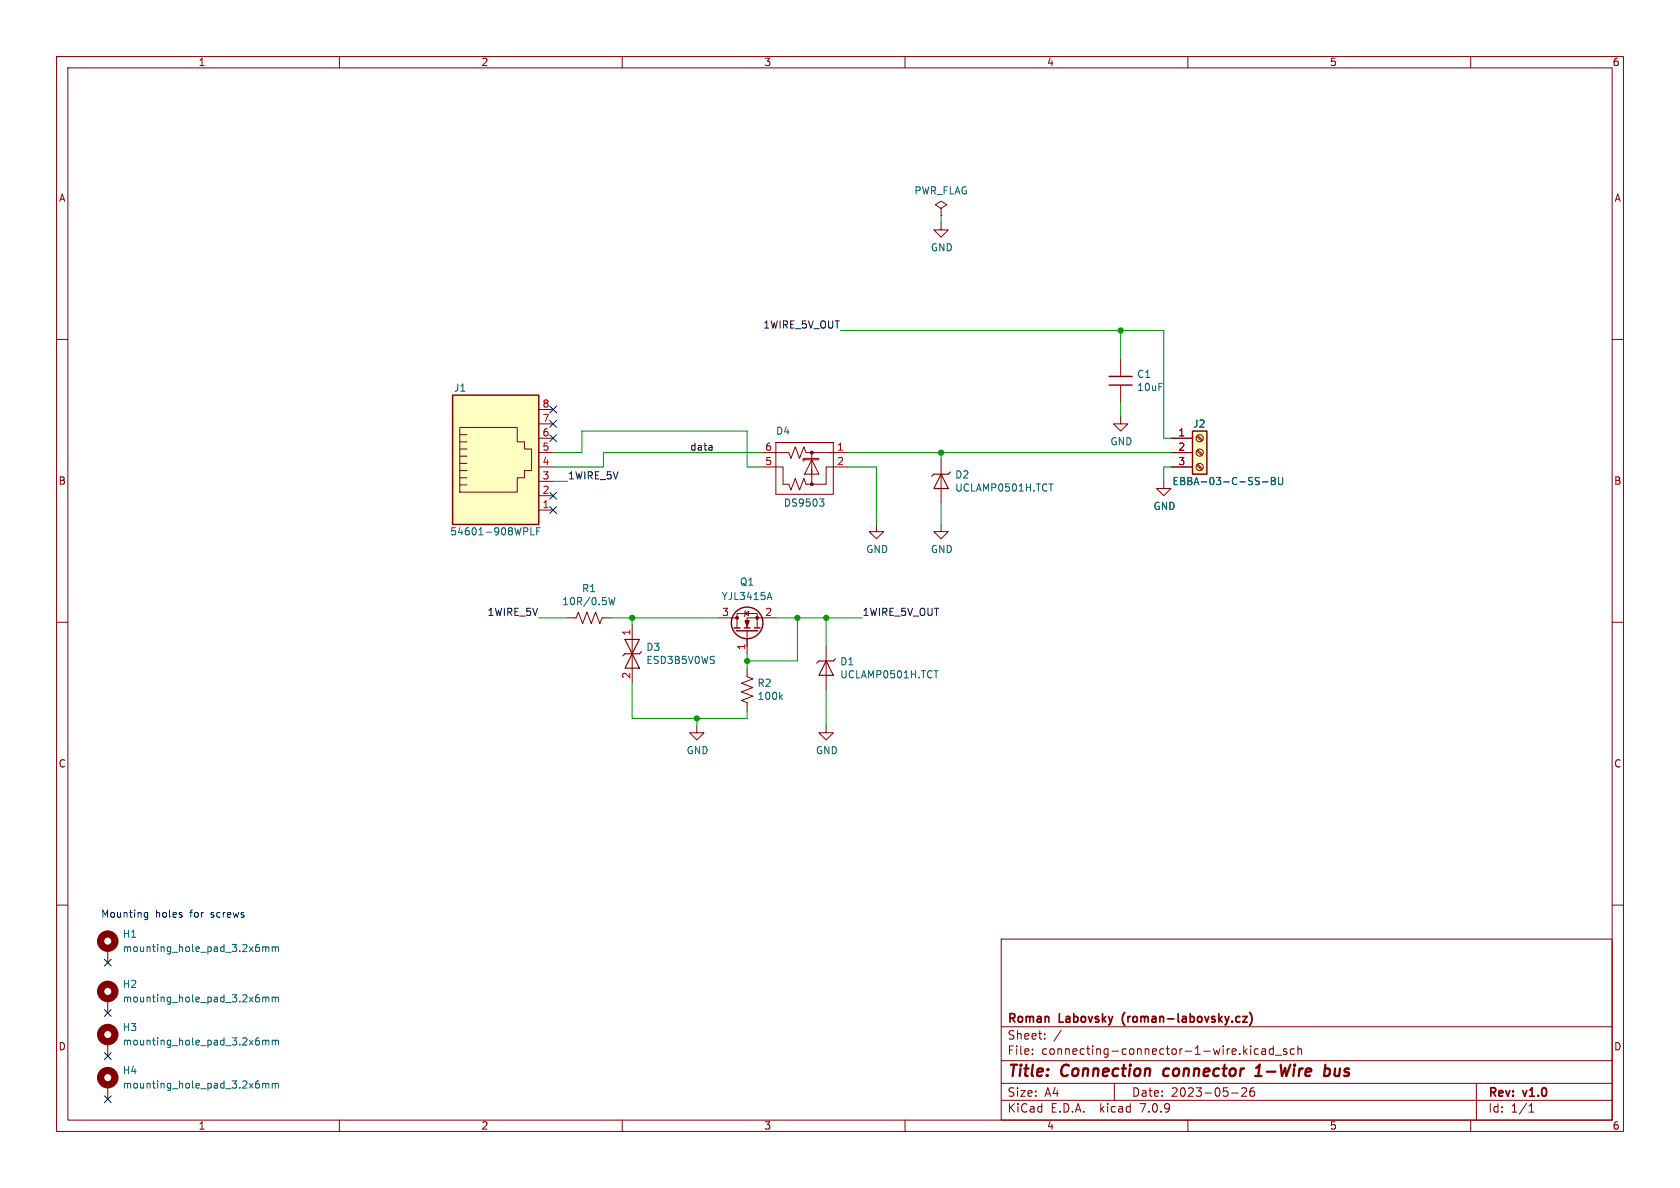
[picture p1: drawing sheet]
<svg xmlns="http://www.w3.org/2000/svg" width="297mm" height="210mm" viewBox="0 0 297 210" stroke-linecap="round" stroke-linejoin="round" font-family="sans-serif">
<g fill="none" stroke="#840000" stroke-width=".18">
<path d="M10 10h277v190h-277zM12 12h273v186h-273zM60 10v2M110 10v2M160 10v2M210 10v2M260 10v2M166.4 39.4v1.2h1.2l-1.2 1.3-1.3-1.3h1.3M166.4 36.8l1-.6-1-.6-1 .6 1 .6v1.3M166.4 38.1h.1M10 60h2M285 60h2"/>
<path d="M81.3 79.4h1.2M81.3 75.6h10.1v2.5h1.3v1.3h1.3v3.8h-1.3v1.3h-1.3v2.5h-10.1zM81.3 78.1h1.2M81.3 76.8h1.2M95.2 77.5h2.6M95.2 74.9h2.6M95.2 72.4h2.6M137.2 78.2h10.1zM137.2 78.2v9.2h10.1v-9.2M198.1 73.7v1.2h1.3l-1.3 1.3-1.3-1.3h1.3M198.1 63.5v2.9M198.1 68.2v2.9"/>
<path d="M207 77.5h3.8M211.6 79.7l.8 .8M211.6 77.1l.8 .9M211.7 79.5l.9 .8M211.7 77l.9 .8M81.3 85.7h1.2M81.3 84.5h1.2M81.3 83.2h1.2M81.3 81.9h1.2M81.3 80.6h1.2M95.2 80h2.6M95.2 82.6h2.6"/>
<path d="M95.2 90.2h2.6M95.2 87.6h2.6M95.2 85.1h2.6M134.6 82.6h3.8v3h1l.4 1 .8-2 .8 2 .7-2 .4 1h1v-2.5M134.6 80h4.8l.4 1 .8-2 .8 2 .7-2 .4 1h7.4M143.5 81.3l1.3 2.5h-2.6zM143.5 80v1M143.5 81.3v2.5M144.8 81h-2.7l-.2 .3M144.8 81.3h-2.6l-.2 .2M149.9 82.6h-3.9v3h-2.5M154.9 92.7v1.3h1.3l-1.3 1.3-1.2-1.3h1.2"/>
<path d="M166.4 92.7v1.3h1.2l-1.2 1.3-1.3-1.3h1.3M166.4 81.3v7.6M205.7 85.1v1.3h1.3l-1.3 1.2-1.2-1.2h1.2M207 80h3.8M207 82.6h3.8M211.6 82.2l.8 .9M211.7 82l.9 .9M10 110h2M100.3 109.2h1.6l.3-1 .8 2 .8-2 .7 2 .8-2 .7 2 .4-1h1.5M111.8 110.5v10.2M127 109.2h3.3M130.3 111v-2.5h3.6v2.5"/>
<path d="M131.7 108.5l.6-.4v.7zM131.8 108l-.1 .1v.7l-.1 .2M132.1 118.1v1.5l1 .4-2 .8 2 .7-2 .8 2 .8-2 .7 1 .4v1.5M132.1 111.5v4.1M137.2 109.2h-5.1v1.8M146 114.3v7.6M285 110h2M123.2 128.3v1.2h1.3l-1.3 1.3-1.3-1.3h1.3M146 128.3v1.2h1.3l-1.3 1.3-1.2-1.3h1.2M10 160h2M285 160h2M19 167.6v2.6"/>
<path d="M19 176.5v2.6M177 166h108v32h-108zM19 184.2v2.5M19 191.8v2.5M60 198v2M110 198v2M160 198v2M177 194.5h108M177 191.5h108M177 187.5h108M177 181.5h108M182.5 186.3v.1"/>
<path d="M182.5 185.5v.1M184.7 183.6v.1M184.7 182.8v.1M187.6 182.1l-1.3 2M197 191.5v3M210 198v2M217.7 193.2h1.2M219.5 192.4l.6-.1 .2 .1 .1 .3-.9 1.1h.9M221.1 184.9v.1M221.1 185.4v1M221.7 192.3a.59 .59 0 0 0-.7 .6v.6l.1 .2 .4 .1 .2-.1 .1-.5-.1-.3h-.5l-.2 .3M222.5 185.5l-.5-.1-.3 .3v.4l.2 .2h.6"/>
<path d="M223.1 185.5h.6v.9M223.7 185.8h-.5a.29 .29 0 0 0-.2 .3 .29 .29 0 0 0 .2 .3l.5-.1M225.1 185.5l-.4-.1-.3 .3v.4l.1 .2h.6M225.1 184.9v1.5M225.5 186.5h1.1M227.5 185.5l-.4-.1-.2 .2 .1 .2 .5 .2v.3h-.6M228.8 185.5l-.4-.1-.3 .3v.4l.1 .2h.6M229.5 185.5l.2-.1 .3 .1 .1 .9M229.5 184.9v1.5M260 198v2M261 191.5v6.5M270.3 196.6h.9"/>
<path d="M270.3 195.5l.4-.4v1.5"/>
<circle cx="212.1" cy="77.5" r=".63"/>
<circle cx="212.1" cy="80" r=".63"/>
<circle cx="212.1" cy="82.5" r=".63"/>
</g>
<path d="M205.8 189.1l-.2 .7 .4 .4M221.9 190.2h1.1M222.1 188.8l.6-.6-.3 2M234.2 189l.2-.1 .6 .1 .1 .3v.5a.66 .66 0 0 1-1 .3M234.3 188.2l-.2 2" fill="none" stroke="#840000" stroke-width=".4"/>
<path d="M219.7 179.7h.8l-.8 1h.8M220.9 179a1.72 1.72 0 0 1 0 2.3" fill="none" stroke="#840000" stroke-width=".3"/>
<path d="M143.5 80h.1M166.4 83.8l1.2 2.6h-2.5zM168 83.4l-.4 .4h-2.5l-.4 .4M110.5 113h2.5l-1.2 2.6zM111.8 115.6l1.2 2.5h-2.5zM113.4 115.2l-.4 .4h-2.5l-.4 .4M146 116.8l1.3 2.6h-2.5zM147.7 116.5l-.4 .3h-2.5l-.4 .4" fill="none" stroke="#840000" stroke-width=".2"/>
<g fill="none" stroke="#006464" stroke-width=".18">
<path d="M93.9 93.3v1.3h.6M94.9 93.9h.4M95.5 93.3h-.6v1.3M144.9 88.2h.8l-.5 .5M145.4 88.7l.3 .2v.3l-.3 .3M185.4 85.5h.8M223.2 85.2h1M224.8 84.4h.4l.2 .2-.2 .4 .2 .1 .1 .3-.3 .3h-.4zM224.8 85h.4M226 84.4v1l.3 .3 .3-.1 .2-.2v-1M107.6 105.6l.3 1.3 .3-.9 .2 .9 .3-1.3M135.7 105.6h.6"/>
<path d="M136 104.7l.5 1.3M165.1 118.6h.7M138 123.2l.3 .4M138.3 122.8l-.5 .5M46.4 167.4v.8M46.4 176.3v.8M46.4 167.5l.4-.1 .2 .2M46.4 176.4l.4-.1 .2 .1M47 167.6v.6M47 176.4v.7M47 167.6l.2-.2h.3v.8M47 176.4l.2-.1h.3v.8"/>
<path d="M48.1 167.4v.8M48.1 176.3v.8M48.1 167.5l.4-.1 .2 .2M48.1 176.4l.4-.1 .2 .1M48.7 167.6v.6M48.7 176.4v.7M48.7 167.6l.2-.2h.3v.8M48.7 176.4l.2-.1h.3v.8M46.4 183.9v.8M46.4 191.5v.8M46.4 191.6l.4-.1 .2 .2M46.4 184l.4-.1 .2 .2"/>
<path d="M47 191.7l.2-.2 .3 .1v.7M47 184.1v.6M47 191.7v.6M47 184.1l.2-.2h.3v.8M48.1 191.6l.4-.1 .2 .2M48.1 183.9v.8M48.1 191.5v.8M48.1 184l.4-.1 .2 .2M48.7 191.7l.2-.2 .3 .1v.7M48.7 184.1v.6M48.7 191.7v.6M48.7 184.1l.2-.2h.3v.8"/>
</g>
<g fill="none" stroke="#840000" stroke-width=".25">
<path d="M80 69.9h15.2v22.8h-15.2zM196.1 66.5h4.1M196.1 68.1h4.1M210.8 76.2h2.6v7.6h-2.6zM129.8 111h1M130.2 111.5h3.8M131.6 111h1M133.3 111h1.1"/>
<circle cx="132.1" cy="110.1" r="2.79"/>
</g>
<g fill="#840000" stroke="#840000" stroke-width=".18">
<path d="M131.7 109.7h.8l-.4 1z"/>
<circle cx="133.9" cy="109.2" r=".25"/>
<circle cx="130.3" cy="109.2" r=".25"/>
<circle cx="143.5" cy="85.6" r=".25"/>
<circle cx="143.5" cy="80" r=".25"/>
</g>
<g fill="none" stroke="#840000" stroke-width="1.3">
<circle cx="19" cy="166.4" r="1.27"/>
<circle cx="19" cy="175.3" r="1.27"/>
<circle cx="19" cy="190.5" r="1.27"/>
<circle cx="19" cy="182.9" r="1.27"/>
</g>
<g fill="#ffffc2" stroke="#ffffc2" stroke-width=".18">
<path d="M80 69.9h15.2v22.8h-15.2z"/>
<path d="M210.8 76.2h2.6v7.6h-2.6z"/>
</g>
<path d="M25.6 162l.1 .1h.4M26.1 161.3v1l-.2 .3-.3-.1M26.1 161.4l-.4-.1-.1 .1" fill="none" stroke="#0000c2" stroke-width=".18"/>
<g fill="none" stroke="#009600" stroke-width=".18">
<path d="M166.4 38.1v1.3M148.6 58.4h57.1v19.1h1.3M198.1 58.4v5.1M198.1 71.1v2.6M97.8 80h5.1v-3.8h29.2v6.4h2.5M97.8 85.1h2.5M134.6 80h-27.9v2.6h-8.9M149.9 82.6h5v10.1M149.9 80h57.1M166.4 80v1.3M166.4 88.9v3.8M207 82.6h-1.3v2.5"/>
<path d="M95.2 109.2h5.1M107.9 109.2h19.1M111.8 109.2v1.3M132.1 115.6v2.5M137.2 109.2h15.2M141 109.2v7.6h-8.9M146 109.2v5.1M111.8 120.7v6.3h20.3v-1.3M123.2 127v1.3M146 121.9v6.4"/>
</g>
<g fill="none" stroke="#000084" stroke-width=".18">
<path d="M97.2 76.9l1.2 1.2M97.2 71.8l1.2 1.2M97.2 74.3l1.2 1.2M98.4 76.9l-1.2 1.2M98.4 71.8l-1.2 1.2M98.4 74.3l-1.2 1.2M97.2 89.6l1.2 1.2M97.2 87l1.2 1.2M98.4 89.6l-1.2 1.2M98.4 87l-1.2 1.2M18.4 169.6l1.3 1.2M18.4 178.5l1.3 1.2"/>
<path d="M19.7 169.6l-1.3 1.2M19.7 178.5l-1.3 1.2M18.4 186.1l1.3 1.2M18.4 193.7l1.3 1.2M19.7 186.1l-1.3 1.2M19.7 193.7l-1.3 1.2"/>
</g>
<g fill="#009600" stroke="#009600" stroke-width=".18">
<circle cx="111.8" cy="109.2" r=".46"/>
<circle cx="123.2" cy="127" r=".46"/>
<circle cx="146" cy="109.2" r=".46"/>
<circle cx="141" cy="109.2" r=".46"/>
<circle cx="132.1" cy="116.8" r=".46"/>
<circle cx="198.1" cy="58.4" r=".46"/>
<circle cx="166.4" cy="80" r=".46"/>
</g>
<g font-size="2.8" fill="#840000">
<text x="178" y="190.9">Title:</text>
<text x="187.7" y="190.9">Connection</text>
<text x="206.6" y="190.9">connector</text>
<text x="223.6" y="190.9">1-Wire</text>
<text x="236.5" y="190.9">bus</text>
</g>
<g font-size="2.1" fill="#840000">
<text x="178" y="184">Sheet:</text>
<text x="178" y="181.2">Roman</text>
<text x="187.3" y="181.2">Labovsky</text>
<text x="199.1" y="181.2">(roman-labovsky.cz)</text>
<text x="178" y="186.7">File:</text>
<text x="184.1" y="186.7">connecting-connector-1-wire.kicad_sch</text>
<text x="178" y="196.9">KiCad</text>
<text x="178" y="194.1">Size:</text>
<text x="184.7" y="194.1">A4</text>
<text x="185.7" y="196.9">E.D.A.</text>
<text x="194.6" y="196.9">kicad</text>
<text x="200" y="194.1">Date:</text>
<text x="201.8" y="196.9">7.0.9</text>
<text x="207" y="194.1">2023-05-26</text>
<text x="263" y="194.3">Rev:</text>
<text x="263" y="196.9">Id:</text>
<text x="267.1" y="196.9">1/1</text>
<text x="269.4" y="194.3">v1.0</text>
</g>
<g font-size="1.8" fill="#840000">
<text x="35" y="11.9">1</text>
<text x="85" y="11.9">2</text>
<text x="135" y="11.9">3</text>
<text x="185" y="11.9">4</text>
<text x="235" y="11.9">5</text>
<text x="285" y="11.9">6</text>
<text x="10.3" y="35.9">A</text>
<text x="285.3" y="35.9">A</text>
<text x="10.3" y="85.9">B</text>
<text x="285.3" y="85.9">B</text>
<text x="10.3" y="135.9">C</text>
<text x="285.3" y="135.9">C</text>
<text x="10.3" y="185.9">D</text>
<text x="285.3" y="185.9">D</text>
<text x="35" y="199.9">1</text>
<text x="85" y="199.9">2</text>
<text x="135" y="199.9">3</text>
<text x="185" y="199.9">4</text>
<text x="235" y="199.9">5</text>
<text x="285" y="199.9">6</text>
</g>
<g font-size="1.8" fill="#006464">
<text x="161.6" y="34.6">PWR_FLAG</text>
<text x="164.5" y="44.6">GND</text>
<text x="80.2" y="69.4">J1</text>
<text x="200.9" y="67">C1</text>
<text x="200.9" y="69.3">10uF</text>
<text x="137.1" y="77.1">D4</text>
<text x="210.8" y="75.8">J2</text>
<text x="196.2" y="78.9">GND</text>
<text x="138.5" y="89.8">DS9503</text>
<text x="168.8" y="84.8">D2</text>
<text x="168.8" y="87.1">UCLAMP0501H.TCT</text>
<text x="207.2" y="86">EBBA-03-C-SS-BU</text>
<text x="79.5" y="94.8">54601-908WPLF</text>
<text x="203.8" y="90.3">GND</text>
<text x="153" y="98">GND</text>
<text x="164.5" y="98">GND</text>
<text x="99.3" y="107.2">10R/0.5W</text>
<text x="102.8" y="104.9">R1</text>
<text x="127.5" y="106.3">YJL3415A</text>
<text x="130.7" y="103.7">Q1</text>
<text x="114.2" y="115.3">D3</text>
<text x="114.2" y="117.6">ESD3B5V0WS</text>
<text x="148.4" y="117.8">D1</text>
<text x="133.8" y="121.6">R2</text>
<text x="133.8" y="123.9">100k</text>
<text x="148.4" y="120.1">UCLAMP0501H.TCT</text>
<text x="121.3" y="133.5">GND</text>
<text x="144.1" y="133.5">GND</text>
<text x="21.6" y="166">H1</text>
<text x="21.6" y="168.5">mounting_hole_pad_3.2x6mm</text>
<text x="21.6" y="174.9">H2</text>
<text x="21.6" y="177.4">mounting_hole_pad_3.2x6mm</text>
<text x="21.6" y="182.5">H3</text>
<text x="21.6" y="185">mounting_hole_pad_3.2x6mm</text>
<text x="21.6" y="190.1">H4</text>
<text x="21.6" y="192.6">mounting_hole_pad_3.2x6mm</text>
</g>
<g font-size="1.8" fill="#0f0f0f">
<text x="134.8" y="58.2">1WIRE_5V_OUT</text>
<text x="121.9" y="79.7">data</text>
<text x="100.3" y="84.8">1WIRE_5V</text>
<text x="86.1" y="109">1WIRE_5V</text>
<text x="152.4" y="109">1WIRE_5V_OUT</text>
</g>
<g font-size="1.8" fill="#a90000">
<text x="95.8" y="77.2">6</text>
<text x="95.8" y="74.7">7</text>
<text x="95.8" y="72.1">8</text>
<text x="208.2" y="77.2">1</text>
<text x="95.8" y="82.3">4</text>
<text x="95.8" y="79.8">5</text>
<text x="135.2" y="82.3">5</text>
<text x="135.2" y="79.8">6</text>
<text x="147.9" y="79.8">1</text>
<text x="147.9" y="82.3">2</text>
<text x="208.2" y="79.8">2</text>
<text x="208.2" y="82.3">3</text>
<text x="95.8" y="89.9">1</text>
<text x="95.8" y="87.4">2</text>
<text x="95.8" y="84.8">3</text>
<text x="111.5" y="112.5" transform="rotate(-90 111.5 112.5)">1</text>
<text x="127.6" y="109">3</text>
<text x="135.2" y="109">2</text>
<text x="131.8" y="115" transform="rotate(-90 131.8 115)">1</text>
<text x="111.5" y="120.1" transform="rotate(-90 111.5 120.1)">2</text>
</g>
<g font-size="1.8" fill="#0000c2">
<text x="17.8" y="162.3">Mounting</text>
<text x="27.5" y="162.3">holes</text>
<text x="33.7" y="162.3">for</text>
<text x="37.6" y="162.3">screws</text>
</g>
</svg>
